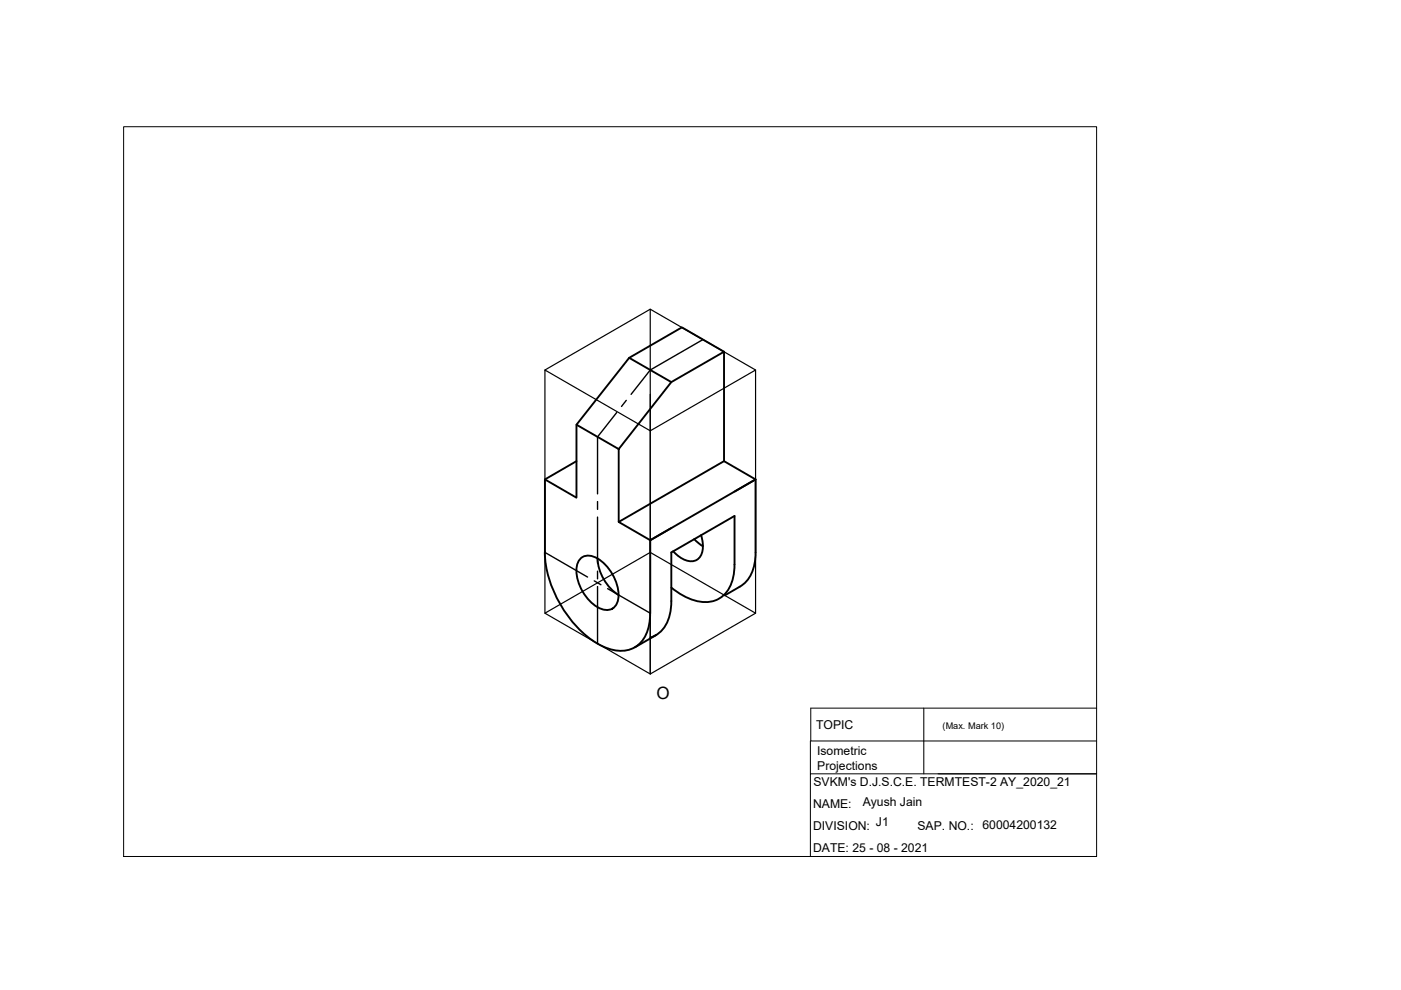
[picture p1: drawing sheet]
<svg xmlns="http://www.w3.org/2000/svg" width="297mm" height="210mm" viewBox="0 0 297 210" stroke-linecap="round" stroke-linejoin="round" font-family="sans-serif">
<!-- layer: TEMPLATE -->
<path d="M26.2 26.9h206.3v154.7h-206.3zM171.8 157.1v7M195.9 150.1v14M232.5 150.1h-60.6v7h60.6M198.9 164.1h33.6h-60.7v17.5" fill="none" stroke="#000" stroke-width=".21"/>
<!-- layer: 0 -->
<path d="M115.5 78.5l22.4 12.8 22.3-12.8v51.5l-22.3 12.9-22.4-12.9zM115.5 78.5l22.4-12.9 22.3 12.9M137.9 65.6v51.5l-22.4 12.9M137.9 83.6v59.3M137.9 117.1l22.3 12.9" fill="none" stroke="#000" stroke-width=".25"/>
<!-- layer: centre -->
<path d="M149 72l-11.1 6.5-4.1 5.1M130.8 87.5l-4.1 5.1v12.1M132.8 84.9l-1 1.3M115.5 117.1l9.1 5.3M126.7 106.3v1.7M126.7 109.6v9.9M126 123.2l1.4 .8M126.7 121.1v1.6M126.7 124.4v12.1M128.8 124.8l9.1 5.2" fill="none" stroke="#000" stroke-width=".3"/>
<!-- layer: object -->
<g fill="none" stroke="#000" stroke-width=".4">
<path d="M133.4 75.9l11.2-6.5 8.9 5.2-11.2 6.4M133.4 75.9l8.9 5.1-11.1 14.2-9-5.1zM153.5 74.6v23.2M122.2 90.1v15.4l-6.7-3.9v15.5M122.2 97.8l-6.7 3.8M131.2 95.2v15.5l6.7 3.8-.1 15.5a8.1 8.1 0 0 1-3.2 7.3 7.2 7.2 0 0 1-6.6-.2 23.2 23.2 0 0 1-11-12.6 20.9 20.9 0 0 1-1.5-7.4M153.5 97.8l6.7 3.8v15.5M153.5 97.8l-22.3 12.9M123 118.5a3 3 0 0 1 4.1 .1 9.4 9.4 0 0 1 3.9 8.8 2.52 2.52 0 0 1-3.9 1.5 9.4 9.4 0 0 1-4.7-9.1zM126.7 118.4a9.9 9.9 0 0 0 4.5 7.7M147.2 114.3l1.8 1.5M148.6 113.5a5.1 5.1 0 0 1-.4 4.9 2.82 2.82 0 0 1-3.5 .1l-2-1.6"/>
<path d="M155.7 104.2l4.5-2.6-22.3 12.9 4.4-2.5M160.2 117.1a8 8 0 0 1-3.4 7.3l-3.1 1.8M139.1 134.6l-4.5 2.7M142.3 124.6a11 11 0 0 0 8.5 2.9 6.2 6.2 0 0 0 4.8-5.6l.1-2.2v-10.3l-13.4 7.7v10.3a7.8 7.8 0 0 1-3.6 7.5l-.8 .3"/>
</g>
<text font-size="3.6" x="139.2" y="148.1">O</text>
<g font-size="2.6">
<text x="173" y="154.5">TOPIC</text>
<text x="173.3" y="160.1">Isometric</text>
<text x="172.5" y="166.7">SVKM's D.J.S.C.E. TERMTEST-2 AY_2020_21</text>
<text x="173.3" y="163.2">Projections</text>
<text x="172.4" y="171.4">NAME:</text>
<text x="182.9" y="170.9">Ayush Jain</text>
<text x="172.4" y="176.1">DIVISION:</text>
<text x="185.7" y="175.2">J1</text>
<text x="194.5" y="176.1">SAP. NO.:</text>
<text x="208.3" y="175.7">60004200132</text>
<text x="172.4" y="180.7">DATE: 25 - 08 - 2021</text>
</g>
<text font-size="1.9" x="199.9" y="154.5">(Max. Mark 10)</text>
</svg>
